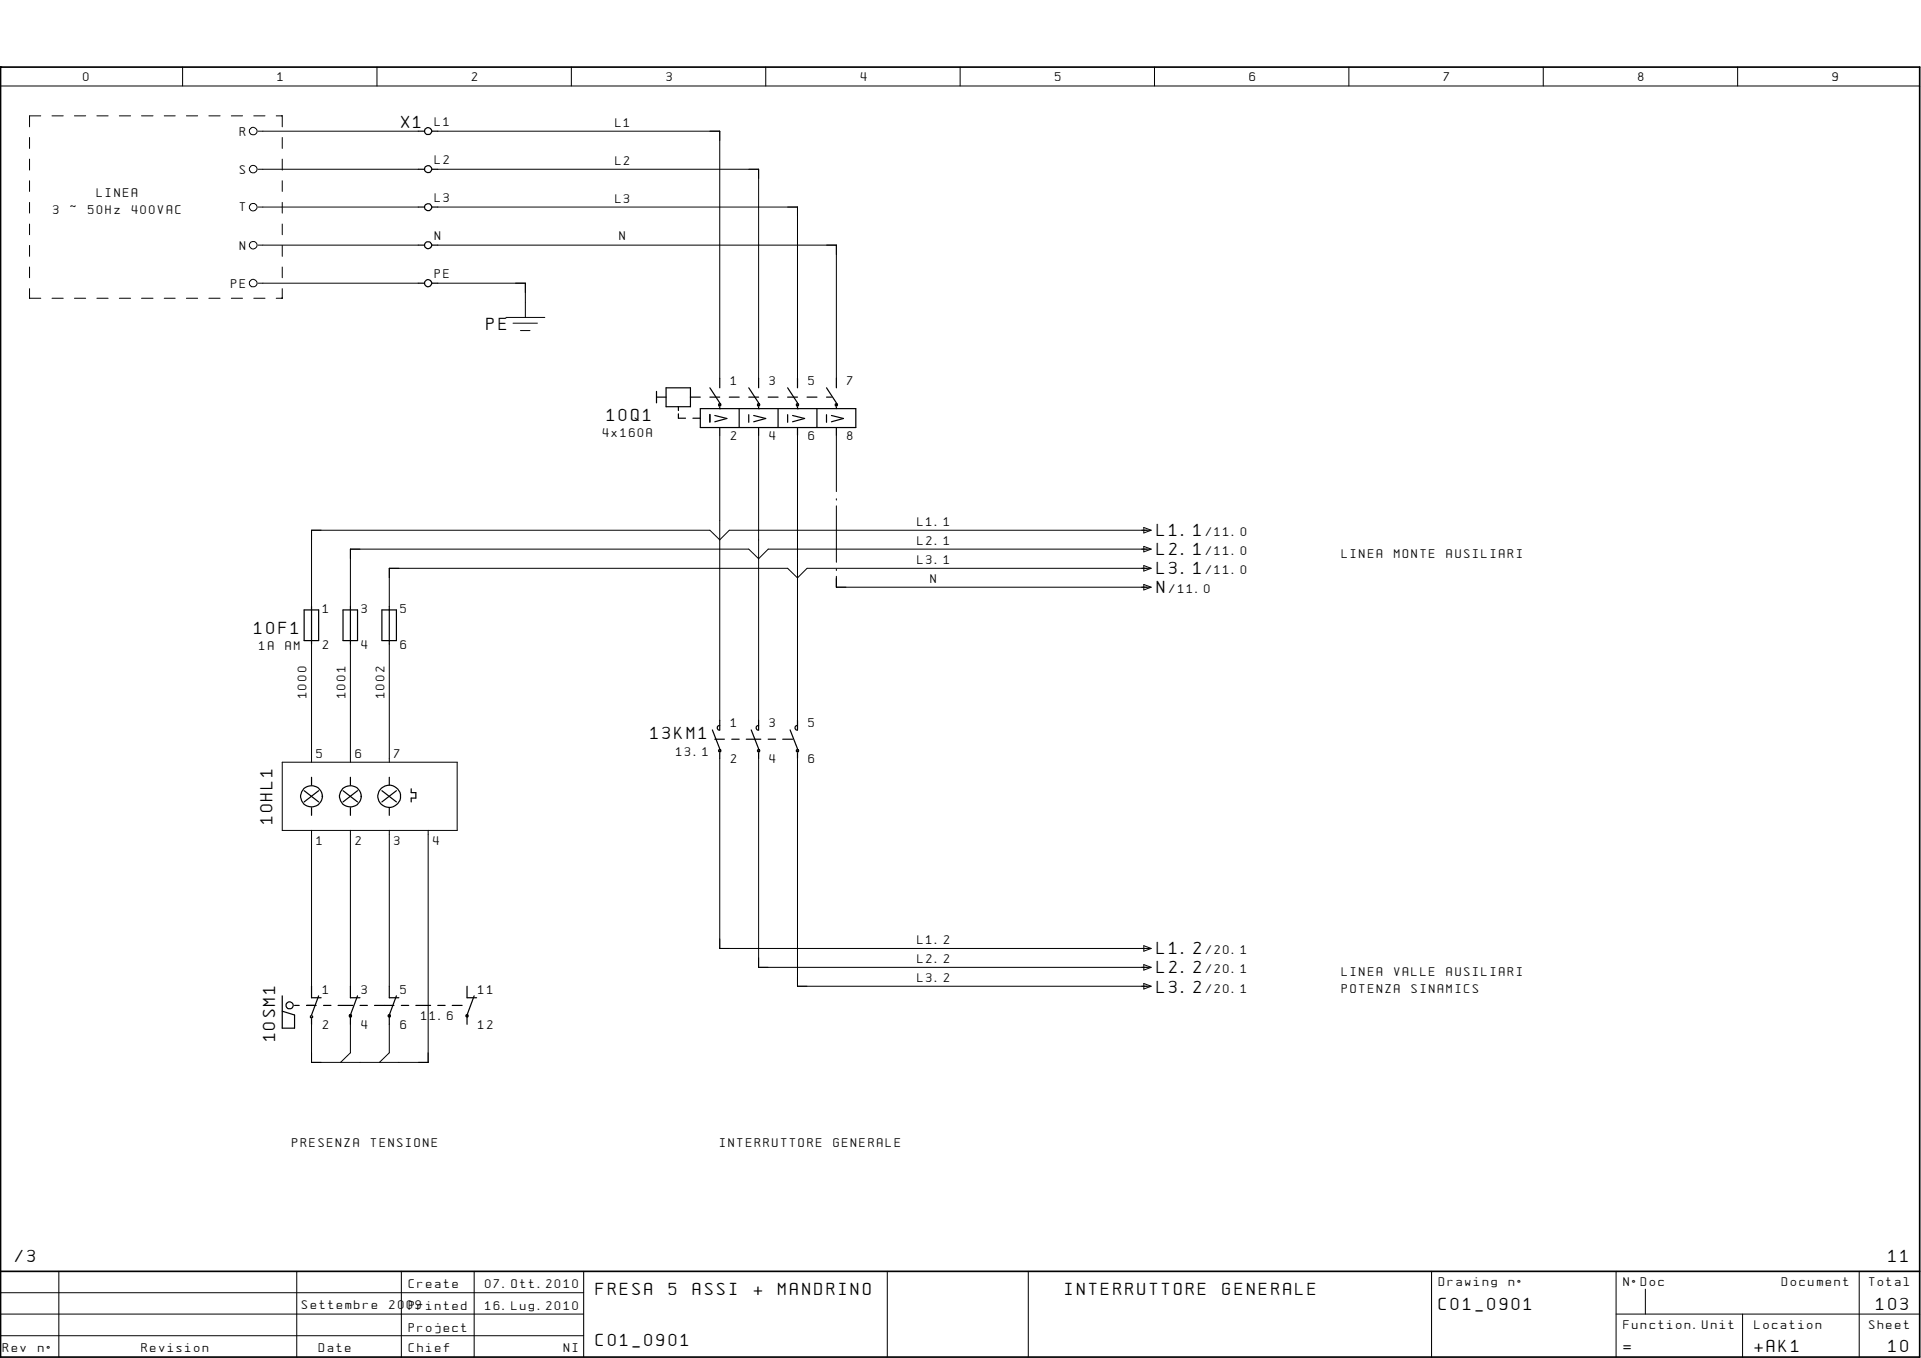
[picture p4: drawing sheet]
<svg xmlns="http://www.w3.org/2000/svg" width="297mm" height="210mm" viewBox="0 0 297 210" stroke-linecap="round" stroke-linejoin="round" font-family="sans-serif">
<path d="M.1 10.4h.1M.1 10.4h296.7v199.4h-296.7zM.1 196.5h296.7" fill="none" stroke="#000" stroke-width=".26"/>
<g fill="none" stroke="#000" stroke-width=".15">
<path d="M.1 13.3h296.7M6.3 17.9h-1.7v1.7M8 17.9h1.8M11.5 17.9h1.7M15 17.9h1.7M18.5 17.9h1.7M21.9 17.9h1.8M25.4 17.9h1.7M28.2 10.4v2.9M28.8 17.9h1.8M32.3 17.9h1.7M35.8 17.9h1.7"/>
<path d="M39.2 17.9h1.8M42.7 17.9h.9v1.7M58.3 10.4v2.9M88.3 10.4v2.9M118.4 10.4v2.9M148.5 10.4v2.9M178.5 10.4v2.9M208.6 10.4v2.9M238.6 10.4v2.9M268.7 10.4v2.9M4.6 21.3v1.6M4.6 24.6v1.7"/>
<path d="M4.6 27.9v1.7M4.6 31.3v1.6M4.6 34.6v1.7M4.6 37.9v1.7M39.9 20.3h24.8M39.9 26.2h24.8M39.9 32h24.8M39.9 37.9h24.8M43.6 21.3v1.6M43.6 24.6v1.7M43.6 27.9v1.7M43.6 31.3v1.6"/>
<path d="M43.6 34.6v1.7M43.6 37.9v1.7M67.7 20.3h43.6v38.2M67.7 26.2h49.6v32.3M67.7 32h55.6v26.5M67.7 37.9h61.6v20.6M4.6 41.3v1.6M4.6 44.6v1.5h1.7M8 46.1h1.8M11.5 46.1h1.7M15 46.1h1.7M18.5 46.1h1.7"/>
<path d="M21.9 46.1h1.8M25.4 46.1h1.7M28.8 46.1h1.8M32.3 46.1h1.7M35.8 46.1h1.7M39.2 46.1h1.8M39.9 43.8h24.8M43.6 44.6v1.5h-.9M43.6 41.3v1.6M67.7 43.8h13.5v5.3M78.2 49.1h6M79.3 50h3.8"/>
<path d="M80.5 51.1h1.5M111.3 67.3v44M117.3 67.3v44M123.3 67.3v44M129.3 67.3v8.7M129.3 77.1v.2M129.3 78.2v8.7M48.2 99.6v18.2M54.2 99.6v18.2M60.2 99.6v18.2M129.3 88v.2M129.3 89.1v1.7h48.6"/>
<path d="M176.9 81.5l1.1 .5-1.1 .4zM176.9 84.5l1.1 .4-1.1 .4zM176.9 87.4l1.1 .4-1.1 .5zM176.9 90.3l1.1 .5-1.1 .4zM177.9 82h-65.1l-1.5 1.4-1.5-1.4h-61.6v11.7M177.9 84.9h-59.1l-1.5 1.5-1.5-1.5h-61.6v8.8M177.9 87.8h-53.1l-1.5 1.5-1.5-1.5h-61.6v5.9M43.6 117.8h27.1v10.6h-27.1zM111.3 117.2v29.4h66.6M117.3 117.2v32.3h60.6M123.3 117.2v35.2h54.6M48.2 128.4v24"/>
<path d="M54.2 128.4v24M60.2 128.4v24M66.2 128.4v35.8h-18v-5.9M54.2 158.3v4.4l-1.5 1.5M60.2 158.3v4.4l-1.5 1.5M176.9 146.2l1.1 .4-1.1 .4zM176.9 149.1l1.1 .4-1.1 .4zM176.9 152l1.1 .4-1.1 .5zM.1 196.9v12.9M.1 199.8h90.2M9.1 196.5v13.3M45.9 196.5v13.3"/>
<path d="M62.1 196.5v13.3M73.3 196.5v13.3M90.3 196.5v13.3M137.2 196.5v13.3M159 196.5v13.3M221.4 196.5v13.3M249.9 196.5v13.3M254.4 199.3v3.8M287.5 196.5v13.3M.1 203.1h90.2M.1 206.5h90.2M249.9 203.1h46.9"/>
<path d="M269.4 203.1v6.7"/>
<circle cx="39.2" cy="32" r=".59"/>
<circle cx="39.2" cy="20.3" r=".59"/>
<circle cx="39.2" cy="37.9" r=".59"/>
<circle cx="39.2" cy="26.1" r=".59"/>
<circle cx="39.2" cy="43.8" r=".59"/>
</g>
<g fill="none" stroke="#000" stroke-width=".19">
<path d="M64.7 20.3h.9M64.7 26.2h.9M64.7 32h.9M64.7 37.9h.9M66.8 20.3h.9M66.8 26.2h.9M66.8 32h.9M66.8 37.9h.9M64.7 43.8h.9M66.8 43.8h.9M103 59.9h3.8v3h-3.8zM109.8 59.9l1.5 2.4"/>
<path d="M111.3 58.5v1.4M115.8 59.9l1.5 2.4M117.3 58.5v1.4M121.8 59.9l1.5 2.4M123.3 58.5v1.4M127.8 59.9l1.5 2.4M129.3 58.5v1.4M101.5 61.4h1.5M101.5 60.5v1.8M104.9 62.9v.6M104.9 64v.6h1.1M106.8 61.4h1.5"/>
<path d="M107.1 64.6h1.2M108.3 63.2h24v2.9h-24zM109.8 61.4h1.5M109.8 64.1v1.2M110.5 64.2l1.9 .5-1.9 .5M111.1 62.5l.3-.1v.3h-.2zM111.3 63.2h.1M111.3 62.9v.3M111.3 66.1v1.2M112.8 61.4h1.5M114.3 63.2v2.9M115.8 61.4h1.5"/>
<path d="M115.8 64.1v1.2M116.5 64.2l1.9 .5-1.9 .5M117.1 62.5l.3-.1v.3h-.2zM117.3 63.2h.1M117.3 62.9v.3M117.3 66.1v1.2M118.8 61.4h1.5M120.3 63.2v2.9M121.8 61.4h1.5M121.8 64.1v1.2M122.6 64.2l1.8 .5-1.8 .5M123.1 62.5l.3-.1v.3h-.2z"/>
<path d="M123.3 63.2h.1M123.3 62.9v.3M123.3 66.1v1.2M124.8 61.4h1.5M126.3 63.2v2.9M127.8 61.4h.8M127.8 64.1v1.2M128.6 64.2l1.8 .5-1.8 .5M129.2 62.5l.3-.1v.3h-.3zM129.3 62.9v.3M129.3 66.1v1.2M47 94.3h2.3v4.7h-2.3z"/>
<path d="M48.2 93.7v5.9M53 94.3h2.3v4.7h-2.3zM54.2 93.7v5.9M59.1 94.3h2.2v4.7h-2.2zM60.2 93.7v5.9M110.1 112.8l1.2 2.9M110.5 114.3h1.5M111.3 112.1a.36 .36 0 0 0-.4 .4 .36 .36 0 0 0 .4 .4M111.3 111.3v1.5M111.3 116.3v.9M113.2 114.3h1.1M115.4 114.3h2.2"/>
<path d="M116.2 112.8l1.1 2.9M117.3 112.1a.36 .36 0 0 0-.4 .4 .36 .36 0 0 0 .4 .4M117.3 111.3v1.5M117.3 116.3v.9M118.8 114.3h1.1M121 114.3h1.6M122.2 112.8l1.1 2.9M123.3 112.1a.36 .36 0 0 0-.4 .4 .36 .36 0 0 0 .4 .4M123.3 111.3v1.5M123.3 116.3v.9M47 122.2l2.3 1.8M48.2 120.1v1.2"/>
<path d="M48.2 124.8v1.2M49.3 122.2l-2.3 1.8M53 122.2l2.3 1.8M54.2 120.1v1.2M54.2 124.8v1.2M55.3 122.2l-2.3 1.8M59.1 122.2l2.2 1.8M60.2 120.1v1.2M60.2 124.8v1.2M61.3 122.2l-2.2 1.8M63.6 121.9v.6h.7v.9h-.7v.6M43.6 153.9v5h1.9v-2l-1.9-.6"/>
<path d="M45.5 155.4h.8M47.4 155.4h1.5M48 157h.3v.2l-.3 .1zM48.2 152.4v1.8h1.5M48.2 157.4v.9M49.3 153.9l-1.1 3M50 155.4h1.2M52.3 155.4h2.3M54.2 152.4v1.8h1.5M54.2 157.1v1.2M55.3 153.9l-1.1 3M55.7 155.4h1.1"/>
<path d="M57.9 155.4h3M60.2 152.4v1.8h1.5M60.2 157.1v1.2M61.3 153.9l-1.1 3M62.1 155.4h1.1M64.3 155.4h2.3M67.7 155.4h1.1M69.9 155.4h1.6M72.2 152.4v1.8h1.5M72.2 157.1v1.2M73.3 153.9l-1.1 3"/>
<circle cx="66.2" cy="20.3" r=".55"/>
<circle cx="66.2" cy="37.9" r=".55"/>
<circle cx="66.2" cy="32" r=".54"/>
<circle cx="66.2" cy="26.1" r=".54"/>
<circle cx="66.2" cy="43.8" r=".55"/>
<circle cx="111.3" cy="116" r=".18"/>
<circle cx="117.3" cy="116" r=".18"/>
<circle cx="123.3" cy="116" r=".18"/>
<circle cx="48.2" cy="123.1" r="1.67"/>
<circle cx="54.2" cy="123.1" r="1.67"/>
<circle cx="60.2" cy="123.1" r="1.73"/>
<circle cx="44.8" cy="155.4" r=".55"/>
<circle cx="54.2" cy="157" r=".17"/>
<circle cx="60.2" cy="157" r=".18"/>
<circle cx="72.2" cy="157" r=".18"/>
</g>
<g font-size="2.2">
<text x="62" y="19.7">X1</text>
<text x="75.2" y="51">PE</text>
<text x="93.8" y="65.1">10Q1</text>
<text x="178.9" y="82.9">L1.1</text>
<text x="178.9" y="85.9">L2.1</text>
<text x="178.9" y="88.8">L3.1</text>
<text x="178.9" y="91.7">N</text>
<text x="39.3" y="98">10F1</text>
<text x="100.6" y="114.3">13KM1</text>
<text x="42.2" y="127.4" transform="rotate(-90 42.2 127.4)">10HL1</text>
<text x="178.9" y="147.5">L1.2</text>
<text x="178.9" y="150.5">L2.2</text>
<text x="178.9" y="153.4">L3.2</text>
<text x="42.5" y="161" transform="rotate(-90 42.5 161)">10SM1</text>
<text x="2.4" y="195.1">/3</text>
<text x="292" y="195.1">11</text>
<text x="92.2" y="200.2">FRESA</text>
<text x="103.4" y="200.2">5</text>
<text x="107.1" y="200.2">ASSI</text>
<text x="116.5" y="200.2">+</text>
<text x="120.3" y="200.2">MANDRINO</text>
<text x="164.6" y="200.2">INTERRUTTORE</text>
<text x="189.1" y="200.2">GENERALE</text>
<text x="222.5" y="202.4">C01_0901</text>
<text x="290.1" y="202.4">103</text>
<text x="92.2" y="208">C01_0901</text>
<text x="251" y="209">=</text>
<text x="271.3" y="209">+AK1</text>
<text x="292" y="209">10</text>
</g>
<g font-size="1.5">
<text x="12.9" y="12.6">0</text>
<text x="42.9" y="12.6">1</text>
<text x="73" y="12.6">2</text>
<text x="103" y="12.6">3</text>
<text x="133.1" y="12.6">4</text>
<text x="163.1" y="12.6">5</text>
<text x="193.2" y="12.6">6</text>
<text x="223.3" y="12.6">7</text>
<text x="253.3" y="12.6">8</text>
<text x="283.3" y="12.6">9</text>
<text x="37.1" y="21">R</text>
<text x="67.2" y="19.5">L1</text>
<text x="95.2" y="19.6">L1</text>
<text x="37.1" y="26.8">S</text>
<text x="67.2" y="25.4">L2</text>
<text x="95.2" y="25.4">L2</text>
<text x="8.2" y="33.1">3</text>
<text x="10.9" y="33.1">~</text>
<text x="13.6" y="33.1">50Hz</text>
<text x="15" y="30.4">LINEA</text>
<text x="20.4" y="33.1">400VAC</text>
<text x="37.1" y="32.7">T</text>
<text x="67.2" y="31.2">L3</text>
<text x="95.2" y="31.3">L3</text>
<text x="37.1" y="38.6">N</text>
<text x="67.2" y="37.1">N</text>
<text x="95.8" y="37.2">N</text>
<text x="35.7" y="44.4">PE</text>
<text x="67.2" y="43">PE</text>
<text x="113" y="59.6">1</text>
<text x="119" y="59.6">3</text>
<text x="125" y="59.6">5</text>
<text x="131" y="59.6">7</text>
<text x="93.2" y="67.6">4x160A</text>
<text x="113" y="67.9">2</text>
<text x="119" y="67.9">4</text>
<text x="125" y="67.9">6</text>
<text x="131" y="67.9">8</text>
<text x="141.9" y="81.2">L1.1</text>
<text x="186.4" y="82.9">/11.0</text>
<text x="141.9" y="84.2">L2.1</text>
<text x="141.9" y="87.1">L3.1</text>
<text x="186.4" y="85.9">/11.0</text>
<text x="186.4" y="88.8">/11.0</text>
<text x="207.5" y="86.2">LINEA</text>
<text x="215.6" y="86.2">MONTE</text>
<text x="223.7" y="86.2">AUSILIARI</text>
<text x="49.9" y="94.8">1</text>
<text x="55.9" y="94.8">3</text>
<text x="61.9" y="94.8">5</text>
<text x="143.9" y="90">N</text>
<text x="180.8" y="91.7">/11.0</text>
<text x="40.1" y="100.5">1A</text>
<text x="44.2" y="100.5">AM</text>
<text x="49.9" y="100.2">2</text>
<text x="55.9" y="100.2">4</text>
<text x="61.9" y="100.2">6</text>
<text x="47.4" y="107.9" transform="rotate(-90 47.4 107.9)">1000</text>
<text x="53.4" y="107.9" transform="rotate(-90 53.4 107.9)">1001</text>
<text x="59.4" y="107.9" transform="rotate(-90 59.4 107.9)">1002</text>
<text x="113" y="112.4">1</text>
<text x="119" y="112.4">3</text>
<text x="125" y="112.4">5</text>
<text x="48.9" y="117.1">5</text>
<text x="54.9" y="117.1">6</text>
<text x="61" y="117.1">7</text>
<text x="104.6" y="116.9">13.1</text>
<text x="113" y="117.9">2</text>
<text x="119" y="117.9">4</text>
<text x="125" y="117.9">6</text>
<text x="48.9" y="130.6">1</text>
<text x="54.9" y="130.6">2</text>
<text x="61" y="130.6">3</text>
<text x="67" y="130.6">4</text>
<text x="141.9" y="145.9">L1.2</text>
<text x="141.9" y="148.8">L2.2</text>
<text x="186.4" y="147.5">/20.1</text>
<text x="49.9" y="153.6">1</text>
<text x="55.9" y="153.6">3</text>
<text x="61.9" y="153.6">5</text>
<text x="74" y="153.6">11</text>
<text x="141.9" y="151.8">L3.2</text>
<text x="186.4" y="150.5">/20.1</text>
<text x="186.4" y="153.4">/20.1</text>
<text x="207.5" y="150.9">LINEA</text>
<text x="207.5" y="153.5">POTENZA</text>
<text x="215.6" y="150.9">VALLE</text>
<text x="218.3" y="153.5">SINAMICS</text>
<text x="223.7" y="150.9">AUSILIARI</text>
<text x="49.9" y="159">2</text>
<text x="55.9" y="159">4</text>
<text x="61.9" y="159">6</text>
<text x="65.1" y="157.6">11.6</text>
<text x="74" y="159">12</text>
<text x="45.2" y="177.3">PRESENZA</text>
<text x="57.4" y="177.3">TENSIONE</text>
<text x="111.3" y="177.3">INTERRUTTORE</text>
<text x="128.9" y="177.3">GENERALE</text>
<text x="46.7" y="202.4">Settembre</text>
<text x="60.2" y="202.4">2009</text>
<text x="63.2" y="199.1">Create</text>
<text x="63.2" y="202.4">Printed</text>
<text x="75" y="199.1">07.Ott.2010</text>
<text x="75" y="202.4">16.Lug.2010</text>
<text x="222.5" y="198.8">Drawing</text>
<text x="233.3" y="198.8">nø</text>
<text x="251" y="198.8">NøDoc</text>
<text x="275.5" y="198.8">Document</text>
<text x="289" y="198.8">Total</text>
<text x=".5" y="209">Rev</text>
<text x="5.9" y="209">nø</text>
<text x="21.9" y="209">Revision</text>
<text x="49.3" y="209">Date</text>
<text x="63.2" y="205.8">Project</text>
<text x="63.2" y="209">Chief</text>
<text x="87.2" y="209">NI</text>
<text x="251" y="205.4">Function.Unit</text>
<text x="271.3" y="205.4">Location</text>
<text x="289" y="205.4">Sheet</text>
</g>
</svg>
